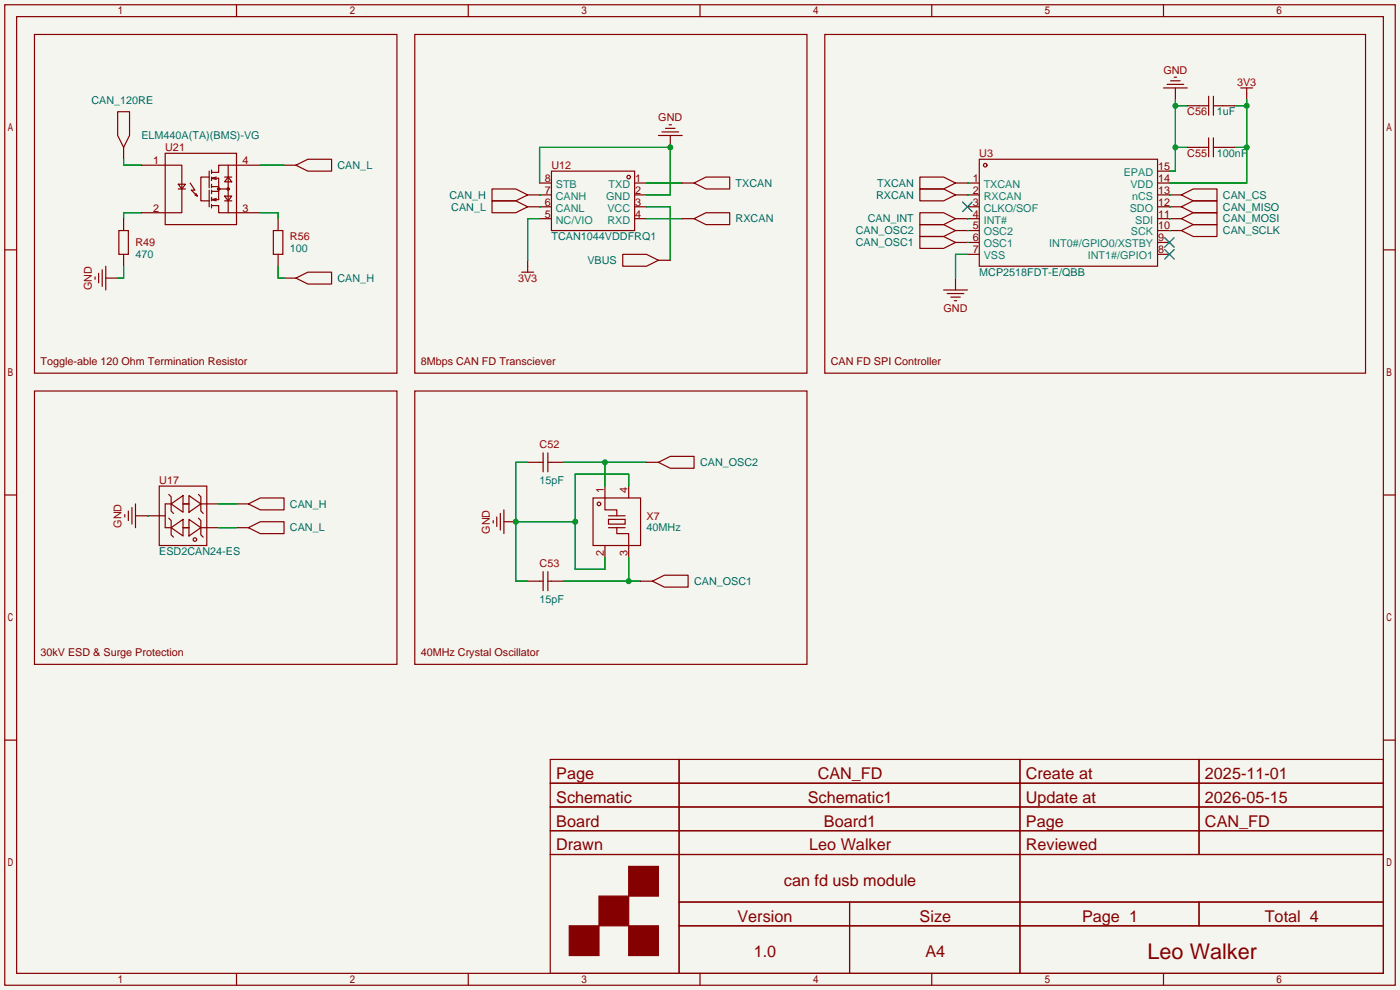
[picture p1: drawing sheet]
<svg xmlns="http://www.w3.org/2000/svg" width="299mm" height="212mm" viewBox="0 0 299 212" stroke-linecap="round" stroke-linejoin="round" font-family="sans-serif">
<path d="M0 0h299.2v211.6h-299.2z" fill="#f5f5f0"/>
<g fill="none" stroke="#850000" stroke-width=".25">
<path d="M1 1h297.2v209.6h-297.2zM3.6 3.6h292.1v204.4h-292.1zM7.4 7.4h77.4v72.4h-77.4zM50.5 1v2.6M88.6 7.4h83.9v72.4h-83.9zM100.1 1v2.6M149.6 1v2.6M176.3 7.4h115.5v72.4h-115.5zM199.1 1v2.6M248.7 1v2.6M248.7 18.8h5M249.4 18h3.6"/>
<path d="M250.2 17.3h2M251 16.5h.5M251.2 18.8v2.5M265.2 18.8h2.5M266.4 18.8v2.5M25.1 23.9h2.6v5.1l-1.3 2.5-1.3-2.5zM26.4 31.5v2.5M30.2 35.3h8.7v10.2h-8.7M35.3 32.8h15.2v15.2h-15.2zM38.1 39.4h1.5l-.7 1zM40.6 39.1l1.1 1.5h-.8l1.3 1.3-.3-.5M44.7 37.8h-1.8v5.1h1.8"/>
<path d="M44.7 36.6v3.5M45.2 36.3v.8M45.2 37.8v.8M45.2 39.4v.7M45.2 39.9h1.5M45.2 38.1h1.5v4.6h-1.5M45.2 38.1l1 .3M46.2 37.8l-1 .3M48 37.8h1.5M48.8 37.8l.7 1.1h-1.5zM48.8 35.3v10.2M55.6 35.3h-8.9v1.5h-1.5"/>
<path d="M60.7 35.3h2.5M63.2 35.3l2.6-1.3h5.1v2.6h-5.1zM115.3 39.1h2.6M117.9 36.6h17.7v12.7h-17.7zM135.6 39.1h2.6M140.7 29h5.1M141.5 28.2h3.5M142.2 27.4h2.1M143 26.7h.5M143.3 29v2.5M145.8 39.1h2.5M148.3 39.1l2.6-1.3h5.1v2.6h-5.1z"/>
<path d="M196.6 37.8h5.1l2.5 1.3-2.5 1.3h-5.1zM204.2 39.1h5.1M209.3 34h38.1v22.9h-38.1zM247.4 36.6h2.5M247.4 39.1h2.5M253.7 31.5h4.6M253.7 22.6h4.6M258.3 20.6v4M258.3 29.5v4M259.3 31.5h4.6M259.3 20.6v4M259.3 29.5v4"/>
<path d="M259.3 22.6h4.6M1 53.4h2.6M20.3 59.2v.5M21.1 58.4v2.1M21.8 57.7v3.5M22.6 59.4h2.5M22.6 56.9v5.1M25.4 49.3h2v5.1h-2zM26.4 46.7v2.6M26.4 54.4v2.5M38.1 40.4h1.5M41.7 41.7l.5 .2"/>
<path d="M44.7 40.6v3.6M45.2 43.9h1.5v1.6h8.9M45.2 40.6v.8M45.2 42.2v.7M45.2 43.7v.7M45.2 40.9h1.5M45.2 42.7l1 .2M46.2 42.4l-1 .3M46.7 40.4h2.1M48 41.9h1.5l-.7 1zM48 42.9h1.5M58.4 49.3h2.1v5.1h-2.1z"/>
<path d="M59.4 46.7v2.6M59.4 54.4v2.5M60.7 59.4h2.5M63.2 59.4l2.6-1.2h5.1v2.5h-5.1zM105.2 40.4h5l2.6 1.3-2.6 1.2h-5zM105.2 42.9h5l2.6 1.3-2.6 1.3h-5zM111.5 58.2h2.5M112.8 41.7h5.1M112.8 44.2h5.1M112.8 55.6v2.6M115.3 46.7h2.6M133.1 54.4h5.1l2.5 1.2-2.5 1.3h-5.1z"/>
<path d="M135.6 41.7h2.6M135.6 44.2h2.6M135.6 46.7h2.6M140.7 55.6h2.6M145.8 46.7h2.5M148.3 46.7l2.6-1.2h5.1v2.5h-5.1zM196.6 45.5h5.1l2.5 1.2-2.5 1.3h-5.1zM196.6 40.4h5.1l2.5 1.3-2.5 1.2h-5.1zM196.6 50.5h5.1l2.5 1.3-2.5 1.3h-5.1zM196.6 48h5.1l2.5 1.3-2.5 1.2h-5.1zM204.2 41.7h5.1M204.2 46.7h5.1"/>
<path d="M204.2 49.3h5.1M204.2 51.8h5.1M204.2 59.4v2.6M206.8 44.2h2.5M206.8 54.4h2.5M247.4 41.7h5.1M247.4 44.2h5.1M247.4 46.7h5.1M247.4 49.3h5.1M247.4 51.8h2.5M247.4 54.4h2.5M252.5 49.3l2.5-1.3h5.1v2.5h-5.1z"/>
<path d="M252.5 46.7l2.5-1.2h5.1v2.5h-5.1zM252.5 44.2l2.5-1.3h5.1v2.6h-5.1zM252.5 41.7l2.5-1.3h5.1v2.5h-5.1zM295.7 53.4h2.5M201.7 62h5.1M202.4 62.7h3.6M203.2 63.5h2M204 64.3h.5M7.4 83.6h77.4v58.4h-77.4zM88.6 83.6h83.9v58.4h-83.9zM112.8 98.8h3.3M116.1 96.8v4"/>
<path d="M117.1 96.8v4M117.1 98.8h3.3M138.2 98.8h2.5M140.7 98.8l2.6-1.3h5v2.6h-5zM1 105.8h2.6M26.7 110v.5M27.4 109.2v2.1M28.2 108.5v3.5M29 110.2h6.3M29 107.7v5.1M34 103.9h10.2v12.7h-10.2zM36.1 110.7l.5 .6v3l.5 .5"/>
<path d="M36.1 105.7l.5 .5v3l.5 .5M36.6 112.8l2.5-1.8v3.6zM36.6 107.7l2.5-1.8v3.6zM36.6 107.7h-1.3v5.1h1.3M39.1 112.8h1.3M39.1 107.7h1.3M40.4 111l2.5 1.8-2.5 1.8zM40.4 105.9l2.5 1.8-2.5 1.8zM42.4 110.7l.5 .6v3l.5 .5M42.4 105.7l.5 .5v3l.5 .5M42.9 112.8h3.8M42.9 107.7h3.8"/>
<path d="M50.5 112.8h2.6M50.5 107.7h2.6M53.1 107.7l2.5-1.3h5.1v2.6h-5.1zM53.1 112.8l2.5-1.3h5.1v2.5h-5.1zM105.4 111.3v.5M106.2 110.5v2M106.9 109.7v3.6M107.7 111.5h2.5M107.7 109v5M126.7 106.4h10.2v10.2h-10.2zM129.3 103.9v5.1h2.5v1.2M129.3 116.6v2.5"/>
<path d="M130 111h3.6v1h-3.6zM130 110.2h3.6M130 112.8h3.6M131.8 112.8v1.2h2.6v5.1M134.4 103.9v2.5M295.7 105.8h2.5M112.8 124.2h3.3M116.1 122.2v4M117.1 122.2v4M117.1 124.2h3.3M136.9 124.2h2.5M139.4 124.2l2.6-1.3h5.1v2.6h-5.1z"/>
<path d="M1 158.2h2.6M295.7 158.2h2.5M117.6 162.3h178.1v45.7h-178.1zM117.6 167.4h178.1M117.6 172.5h178.1M117.6 177.5h178.1M145.1 162.3v45.7M218 162.3v45.7M256.3 162.3v20.3M117.6 182.6h178.1M145.1 192.8h150.6M145.1 197.9h150.6"/>
<path d="M181.6 192.8v15.2M256.3 192.8v5.1M50.5 208v2.6M100.1 208v2.6M149.6 208v2.6M199.1 208v2.6M248.7 208v2.6"/>
<circle cx="134.4" cy="37.8" r=".38"/>
<circle cx="210.6" cy="35.3" r=".38"/>
<circle cx="46.7" cy="40.4" r=".25"/>
<circle cx="48.8" cy="40.4" r=".25"/>
<circle cx="41.7" cy="115.3" r=".38"/>
<circle cx="128" cy="107.7" r=".38"/>
</g>
<g fill="#850000" stroke="#850000" stroke-width=".25">
<path d="M134.4 185.2h6.3v6.3h-6.3z"/>
<path d="M128 191.5h6.4v6.4h-6.4z"/>
<path d="M121.7 197.9h6.3v6.3h-6.3z"/>
<path d="M134.4 197.9h6.3v6.3h-6.3z"/>
</g>
<path d="M205.7 43.2l2.1 2M207.8 43.2l-2.1 2M248.9 50.8l2.1 2M248.9 53.3l2.1 2.1M251 50.8l-2.1 2M251 53.3l-2.1 2.1" fill="none" stroke="#000085" stroke-width=".25"/>
<g fill="none" stroke="#009600" stroke-width=".25">
<path d="M26.4 34v1.3h3.8M55.6 35.3h5.1M115.3 39.1v-7.6h28v10.2h-5.1M138.2 39.1h7.6M206.8 39.1h.1M251.2 21.3v15.3h-1.3M251.2 31.5h2.5M251.2 22.6h2.5M263.9 31.5h2.5M263.9 22.6h2.5M266.4 21.3v17.8h-16.5M26.4 56.9v2.5h-1.3"/>
<path d="M30.2 45.5h-3.8v1.2M55.6 45.5h3.8v1.2M59.4 56.9v2.5h1.3M115.3 41.7h.1M115.3 44.2h.1M115.3 46.7h-2.5v8.9M138.2 44.2h5.1v11.4M138.2 46.7h7.6M206.8 46.7h.1M206.8 41.7h.1M206.8 51.8h.1M206.8 49.3h.1"/>
<path d="M206.8 54.4h-2.6v5M249.9 49.3h.1M249.9 46.7h.1M249.9 44.2h.1M249.9 41.7h.1M112.8 98.8h-2.6v25.4h2.6M120.4 98.8h17.8M129.3 98.8v5.1M31.5 110.2h.1M46.7 107.7h3.8M46.7 112.8h3.8M110.2 111.5h12.7"/>
<path d="M134.4 103.9v-2.6h-11.5v20.4h6.4v-2.6M134.4 119.1v5.1M120.4 124.2h16.5"/>
</g>
<g fill="#009600">
<circle cx="251.2" cy="31.5" r=".63"/>
<circle cx="251.2" cy="22.6" r=".63"/>
<circle cx="143.3" cy="31.5" r=".63"/>
<circle cx="266.4" cy="31.5" r=".63"/>
<circle cx="266.4" cy="22.6" r=".63"/>
<circle cx="134.4" cy="124.2" r=".63"/>
<circle cx="129.3" cy="98.8" r=".63"/>
<circle cx="122.9" cy="111.5" r=".63"/>
<circle cx="110.2" cy="111.5" r=".63"/>
</g>
<text font-size="4.6" fill="#840000" x="245.3" y="205">Leo Walker</text>
<g font-size="3.5" fill="#840000">
<text x="118.9" y="166.5">Page</text>
<text x="174.8" y="166.5">CAN_FD</text>
<text x="219.3" y="166.5">Create at</text>
<text x="257.5" y="166.5">2025-11-01</text>
<text x="118.9" y="171.6">Schematic</text>
<text x="172.6" y="171.6">Schematic1</text>
<text x="219.3" y="171.6">Update at</text>
<text x="257.5" y="171.6">2026-05-15</text>
<text x="118.9" y="176.7">Board</text>
<text x="176.1" y="176.7">Board1</text>
<text x="219.3" y="176.7">Page</text>
<text x="257.5" y="176.7">CAN_FD</text>
<text x="118.9" y="181.8">Drawn</text>
<text x="172.9" y="181.8">Leo Walker</text>
<text x="219.3" y="181.8">Reviewed</text>
<text x="167.5" y="189.4">can fd usb module</text>
<text x="157.6" y="197">Version</text>
<text x="196.5" y="197">Size</text>
<text x="231.3" y="197">Page 1</text>
<text x="270.3" y="197">Total 4</text>
<text x="161.1" y="204.6">1.0</text>
<text x="197.8" y="204.6">A4</text>
</g>
<g font-size="2.3" fill="#a90000">
<text x="248.6" y="15.8">GND</text>
<text x="264.4" y="18.3">3V3</text>
<text x="140.7" y="26">GND</text>
<text x="253.7" y="24.7">C56</text>
<text x="35.3" y="32.3">U21</text>
<text x="209.3" y="33.6">U3</text>
<text x="253.7" y="33.6">C55</text>
<text x="117.9" y="36.1">U12</text>
<text x="29" y="52.6">R49</text>
<text x="62" y="51.4">R56</text>
<text x="19.6" y="62" transform="rotate(-90 19.6 62)">GND</text>
<text x="110.7" y="60.2">3V3</text>
<text x="201.7" y="66.6">GND</text>
<text x="115.3" y="95.8">C52</text>
<text x="34" y="103.4">U17</text>
<text x="26" y="112.8" transform="rotate(-90 26 112.8)">GND</text>
<text x="138.2" y="111">X7</text>
<text x="104.7" y="114.1" transform="rotate(-90 104.7 114.1)">GND</text>
<text x="115.3" y="121.2">C53</text>
</g>
<g font-size="2.3" fill="#006464">
<text x="19.5" y="22.1">CAN_120RE</text>
<text x="30.2" y="29.8">ELM440A(TA)(BMS)-VG</text>
<text x="260.1" y="24.7">1uF</text>
<text x="260.1" y="33.6">100nF</text>
<text x="72.1" y="36.1">CAN_L</text>
<text x="157.2" y="39.9">TXCAN</text>
<text x="187.5" y="39.9">TXCAN</text>
<text x="96.1" y="42.5">CAN_H</text>
<text x="96.4" y="45">CAN_L</text>
<text x="157.2" y="47.5">RXCAN</text>
<text x="185.4" y="47.5">CAN_INT</text>
<text x="187.2" y="42.5">RXCAN</text>
<text x="261.4" y="47.5">CAN_MOSI</text>
<text x="261.4" y="45">CAN_MISO</text>
<text x="261.4" y="42.5">CAN_CS</text>
<text x="62" y="53.9">100</text>
<text x="117.9" y="51.4">TCAN1044VDDFRQ1</text>
<text x="182.9" y="52.6">CAN_OSC1</text>
<text x="182.9" y="50.1">CAN_OSC2</text>
<text x="261.4" y="50.1">CAN_SCLK</text>
<text x="29" y="55.2">470</text>
<text x="125.5" y="56.4">VBUS</text>
<text x="209.3" y="59">MCP2518FDT-E/QBB</text>
<text x="72.1" y="60.2">CAN_H</text>
<text x="149.6" y="99.6">CAN_OSC2</text>
<text x="115.3" y="103.4">15pF</text>
<text x="62" y="108.5">CAN_H</text>
<text x="62" y="113.6">CAN_L</text>
<text x="138.2" y="113.6">40MHz</text>
<text x="34" y="118.7">ESD2CAN24-ES</text>
<text x="148.3" y="125">CAN_OSC1</text>
<text x="115.3" y="128.8">15pF</text>
</g>
<g font-size="2.3" fill="#840000">
<text x="32.8" y="35.1">1</text>
<text x="51.8" y="35.1">4</text>
<text x="116.4" y="41.4">7</text>
<text x="116.4" y="38.9">8</text>
<text x="135.8" y="38.9">1</text>
<text x="135.8" y="41.4">2</text>
<text x="207.9" y="41.4">2</text>
<text x="207.9" y="38.9">1</text>
<text x="247.5" y="36.3">15</text>
<text x="247.5" y="38.9">14</text>
<text x="247.5" y="41.4">13</text>
<text x="32.8" y="45.2">2</text>
<text x="51.8" y="45.2">3</text>
<text x="116.4" y="46.5">5</text>
<text x="116.4" y="44">6</text>
<text x="135.8" y="44">3</text>
<text x="135.8" y="46.5">4</text>
<text x="207.9" y="46.5">4</text>
<text x="207.9" y="44">3</text>
<text x="247.5" y="44">12</text>
<text x="247.5" y="46.5">11</text>
<text x="207.9" y="51.6">6</text>
<text x="207.9" y="49">5</text>
<text x="247.5" y="49">10</text>
<text x="247.5" y="51.6">9</text>
<text x="207.9" y="54.1">7</text>
<text x="247.5" y="54.1">8</text>
<text x="8.6" y="78">Toggle-able 120 Ohm Termination Resistor</text>
<text x="89.9" y="78">8Mbps CAN FD Transciever</text>
<text x="177.5" y="78">CAN FD SPI Controller</text>
<text x="129.1" y="105.4" transform="rotate(-90 129.1 105.4)">1</text>
<text x="134.1" y="105.4" transform="rotate(-90 134.1 105.4)">4</text>
<text x="129.1" y="118.9" transform="rotate(-90 129.1 118.9)">2</text>
<text x="134.1" y="118.9" transform="rotate(-90 134.1 118.9)">3</text>
<text x="8.6" y="140.3">30kV ESD &amp; Surge Protection</text>
<text x="89.9" y="140.3">40MHz Crystal Oscillator</text>
</g>
<g font-size="2.3" fill="#008484">
<text x="118.8" y="40.2">STB</text>
<text x="130.1" y="40.2">TXD</text>
<text x="210.2" y="40.2">TXCAN</text>
<text x="240.2" y="37.6">EPAD</text>
<text x="241.6" y="40.2">VDD</text>
<text x="118.8" y="47.8">NC/VIO</text>
<text x="118.8" y="45.2">CANL</text>
<text x="118.8" y="42.7">CANH</text>
<text x="129.6" y="42.7">GND</text>
<text x="129.8" y="45.2">VCC</text>
<text x="129.8" y="47.8">RXD</text>
<text x="210.2" y="47.8">INT#</text>
<text x="210.2" y="45.2">CLKO/SOF</text>
<text x="210.2" y="42.7">RXCAN</text>
<text x="241.5" y="45.2">SDO</text>
<text x="242" y="42.7">nCS</text>
<text x="242.6" y="47.8">SDI</text>
<text x="210.2" y="52.9">OSC1</text>
<text x="210.2" y="50.3">OSC2</text>
<text x="224.3" y="52.9">INT0#/GPIO0/XSTBY</text>
<text x="241.7" y="50.3">SCK</text>
<text x="210.2" y="55.4">VSS</text>
<text x="232.5" y="55.4">INT1#/GPIO1</text>
</g>
</svg>
